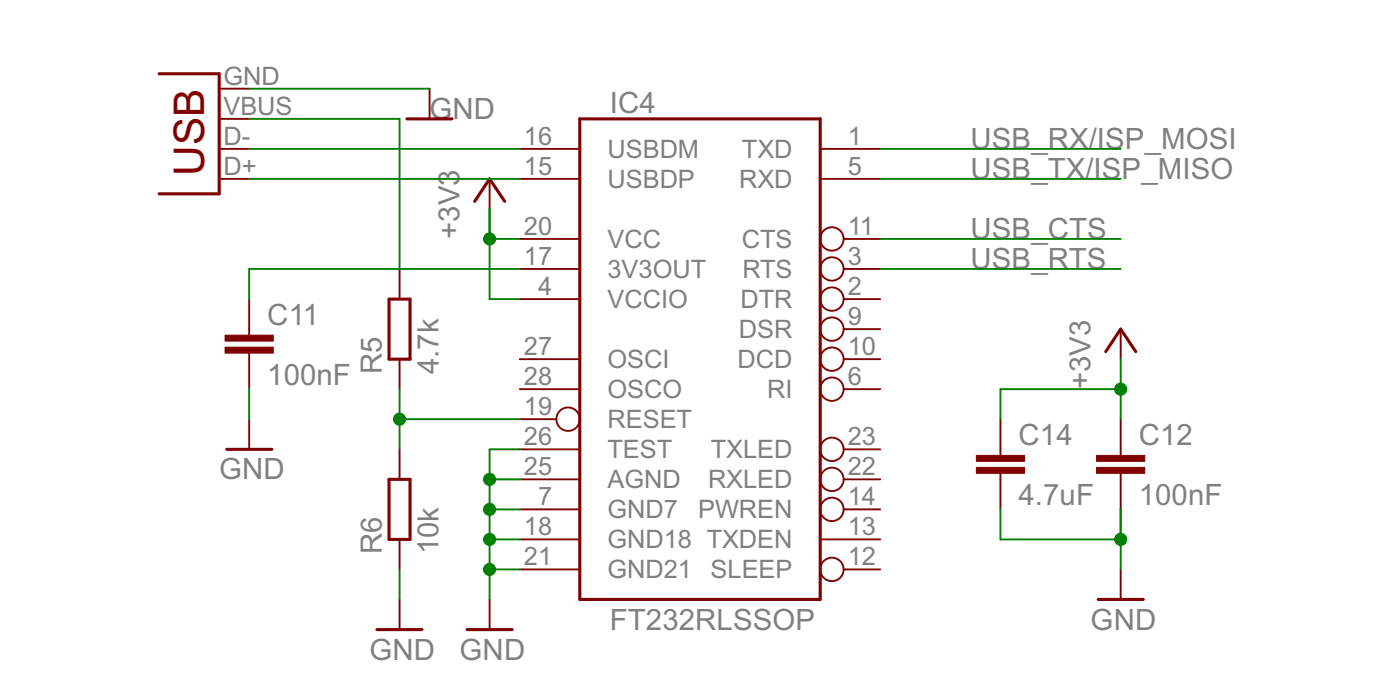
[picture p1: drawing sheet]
<svg xmlns="http://www.w3.org/2000/svg" width="220mm" height="110mm" viewBox="0 0 220 110" stroke-linecap="round" stroke-linejoin="round" font-family="sans-serif">
<g fill="#800000" stroke="#800000" stroke-width=".49">
<path d="M25 30.5h9.5z"/>
<path d="M34.5 11.6v18.9z"/>
<path d="M25 11.6h9.5z"/>
<path d="M91.2 18.7h37.8z"/>
<path d="M129 18.7v75.6z"/>
<path d="M91.2 94.3h37.8z"/>
<path d="M91.2 18.7v75.6z"/>
<path d="M73.4 99h7.1z"/>
<path d="M64.5 47v9.5z"/>
<path d="M61.2 47v9.5z"/>
<path d="M61.2 47h3.3z"/>
<path d="M61.2 56.5h3.3z"/>
<path d="M64.5 75.4v9.4z"/>
<path d="M61.2 75.4v9.4z"/>
<path d="M61.2 75.4h3.3z"/>
<path d="M61.2 84.8h3.3z"/>
<path d="M59.3 99h7.1z"/>
<path d="M64 18.7h7.1z"/>
<path d="M35.6 70.7h7.1z"/>
<path d="M172.7 94.3h7.1z"/>
<path d="M77 28.1l2.4 3.6z"/>
<path d="M77 28.1l-2.4 3.6z"/>
<path d="M176.2 51.8l2.4 3.5z"/>
<path d="M176.2 51.8l-2.3 3.5z"/>
</g>
<g fill="#800000" stroke="#800000" stroke-width=".3">
<path d="M34.5 28.1h4.7z"/>
<path d="M34.5 23.4h4.7z"/>
<path d="M34.5 18.7h4.7z"/>
<path d="M34.5 13.9h4.7z"/>
<path d="M81.7 65.9h5.8z"/>
<path d="M81.7 56.5h9.5z"/>
<path d="M81.7 61.2h9.5z"/>
<path d="M132.7 51.8h5.7z"/>
<path d="M132.7 56.5h5.7z"/>
<path d="M132.7 61.2h5.7z"/>
<path d="M81.7 42.3h9.5z"/>
<path d="M81.7 23.4h9.5z"/>
<path d="M81.7 28.1h9.5z"/>
<path d="M81.7 80.1h9.5z"/>
<path d="M81.7 84.8h9.5z"/>
<path d="M81.7 89.5h9.5z"/>
<path d="M129 23.4h9.4z"/>
<path d="M129 28.1h9.4z"/>
<path d="M81.7 47h9.5z"/>
<path d="M81.7 75.4h9.5z"/>
<path d="M81.7 70.7h9.5z"/>
<path d="M81.7 37.6h9.5z"/>
<path d="M132.7 70.7h5.7z"/>
<path d="M132.7 75.4h5.7z"/>
<path d="M132.7 42.3h5.7z"/>
<path d="M132.7 37.6h5.7z"/>
<path d="M132.7 47h5.7z"/>
<path d="M132.7 80.1h5.7z"/>
<path d="M129 84.8h9.4z"/>
<path d="M132.7 89.5h5.7z"/>
<path d="M77 94.3v4.7z"/>
<path d="M62.8 42.3v4.7z"/>
<path d="M62.8 56.5v4.7z"/>
<path d="M62.8 70.7v4.7z"/>
<path d="M62.8 84.8v4.7z"/>
<path d="M62.8 94.3v4.7z"/>
<path d="M67.5 13.9v4.8z"/>
<path d="M39.2 47v4.8z"/>
<path d="M39.2 56.5v4.7z"/>
<path d="M39.2 51.8v.9z"/>
<path d="M39.2 55.5v1z"/>
<path d="M39.2 65.9v4.8z"/>
<path d="M176.2 65.9v4.8z"/>
<path d="M176.2 75.4v4.7z"/>
<path d="M176.2 70.7v.9z"/>
<path d="M176.2 74.4v1z"/>
<path d="M157.3 65.9v4.8z"/>
<path d="M157.3 75.4v4.7z"/>
<path d="M157.3 70.7v.9z"/>
<path d="M157.3 74.4v1z"/>
<path d="M176.2 89.5v4.8z"/>
<path d="M77 28.1v4.8z"/>
<path d="M176.2 51.8v4.7z"/>
</g>
<g fill="none" stroke="#800000" stroke-width=".3">
<circle cx="130.8" cy="37.6" r="1.84"/>
<circle cx="130.8" cy="56.5" r="1.84"/>
<circle cx="130.8" cy="42.3" r="1.84"/>
<circle cx="130.8" cy="47" r="1.84"/>
<circle cx="130.8" cy="51.8" r="1.84"/>
<circle cx="89.3" cy="65.9" r="1.84"/>
<circle cx="130.8" cy="75.4" r="1.84"/>
<circle cx="130.8" cy="61.2" r="1.84"/>
<circle cx="130.8" cy="70.7" r="1.84"/>
<circle cx="130.8" cy="80.1" r="1.84"/>
<circle cx="130.8" cy="89.5" r="1.84"/>
</g>
<g fill="#800000" stroke="#800000" stroke-width=".16">
<path d="M35.4 54.6h7.6v.9h-7.6z"/>
<path d="M35.4 52.7h7.6v.9h-7.6z"/>
<path d="M172.4 73.5h7.6v.9h-7.6z"/>
<path d="M172.4 71.6h7.6v.9h-7.6z"/>
<path d="M153.5 73.5h7.6v.9h-7.6z"/>
<path d="M153.5 71.6h7.6v.9h-7.6z"/>
</g>
<g fill="#008000" stroke="#008000" stroke-width=".3">
<path d="M77 89.5h4.7z"/>
<path d="M77 89.5v4.8z"/>
<path d="M77 84.8h4.7z"/>
<path d="M77 84.8v4.7z"/>
<path d="M77 80.1h4.7z"/>
<path d="M77 80.1v4.7z"/>
<path d="M77 75.4h4.7z"/>
<path d="M77 75.4v4.7z"/>
<path d="M77 70.7h4.7z"/>
<path d="M77 70.7v4.7z"/>
<path d="M62.8 89.5v4.8z"/>
<path d="M39.2 13.9h28.3z"/>
<path d="M39.2 61.2v4.7z"/>
<path d="M157.3 80.1v4.7z"/>
<path d="M157.3 84.8h18.9z"/>
<path d="M176.2 84.8v4.7z"/>
<path d="M62.8 65.9h18.9z"/>
<path d="M62.8 61.2v4.7z"/>
<path d="M62.8 65.9v4.8z"/>
<path d="M39.2 28.1h42.5z"/>
<path d="M39.2 23.4h42.5z"/>
<path d="M62.8 18.7v23.6z"/>
<path d="M39.2 18.7h23.6z"/>
<path d="M39.2 42.3h42.5z"/>
<path d="M39.2 42.3v4.7z"/>
<path d="M77 37.6h4.7z"/>
<path d="M77 47h4.7z"/>
<path d="M77 37.6v9.4z"/>
<path d="M176.2 61.2v4.7z"/>
<path d="M157.3 61.2v4.7z"/>
<path d="M157.3 61.2h18.9z"/>
<path d="M176.2 56.5v4.7z"/>
<path d="M138.4 23.4h37.8z"/>
<path d="M138.4 28.1h37.8z"/>
<path d="M138.4 37.6h37.8z"/>
<path d="M138.4 42.3h37.8z"/>
</g>
<g fill="#008000" stroke="#008000" stroke-width=".16">
<circle cx="77" cy="89.5" r=".95"/>
<circle cx="77" cy="84.8" r=".95"/>
<circle cx="77" cy="80.1" r=".95"/>
<circle cx="77" cy="75.4" r=".95"/>
<circle cx="176.2" cy="84.8" r=".95"/>
<circle cx="62.8" cy="65.9" r=".95"/>
<circle cx="77" cy="37.6" r=".95"/>
<circle cx="176.2" cy="61.2" r=".95"/>
</g>
<g fill="#008000" stroke="#008000" stroke-width=".38">
<path d="M176.2 80.1v4.7z"/>
<path d="M77 32.9v4.7z"/>
</g>
<text font-size="7.5" fill="#800000" x="32.1" y="27.7" transform="rotate(-90 32.1 27.7)">USB</text>
<g font-size="5.2" fill="#808080">
<text x="95.9" y="17.7">IC4</text>
<text x="67.5" y="18.7">GND</text>
<text x="152.6" y="23.4">USB_RX/ISP_MOSI</text>
<text x="152.6" y="28.1">USB_TX/ISP_MISO</text>
<text x="72.3" y="37.6" transform="rotate(-90 72.3 37.6)">+3V3</text>
<text x="152.6" y="37.6">USB_CTS</text>
<text x="152.6" y="42.3">USB_RTS</text>
<text x="42" y="51">C11</text>
<text x="60" y="58.8" transform="rotate(-90 60 58.8)">R5</text>
<text x="69" y="58.8" transform="rotate(-90 69 58.8)">4.7k</text>
<text x="42" y="60.5">100nF</text>
<text x="171.5" y="61.2" transform="rotate(-90 171.5 61.2)">+3V3</text>
<text x="160.2" y="69.9">C14</text>
<text x="179.1" y="69.9">C12</text>
<text x="34.5" y="75.4">GND</text>
<text x="160.2" y="79.4">4.7uF</text>
<text x="179.1" y="79.4">100nF</text>
<text x="60" y="87.2" transform="rotate(-90 60 87.2)">R6</text>
<text x="69" y="87.2" transform="rotate(-90 69 87.2)">10k</text>
<text x="95.9" y="99">FT232RLSSOP</text>
<text x="171.5" y="99">GND</text>
<text x="58.1" y="103.7">GND</text>
<text x="72.3" y="103.7">GND</text>
</g>
<g font-size="4.5" fill="#808080">
<text x="35.1" y="13.3">GND</text>
<text x="35.1" y="22.7">D-</text>
<text x="35.1" y="18">VBUS</text>
<text x="82.4" y="22.7">16</text>
<text x="133.3" y="22.7">1</text>
<text x="35.1" y="27.5">D+</text>
<text x="82.4" y="27.5">15</text>
<text x="95.5" y="24.8">USBDM</text>
<text x="95.5" y="29.5">USBDP</text>
<text x="116.2" y="29.5">RXD</text>
<text x="116.7" y="24.8">TXD</text>
<text x="133.3" y="27.5">5</text>
<text x="82.4" y="41.6">17</text>
<text x="82.4" y="36.9">20</text>
<text x="95.5" y="39">VCC</text>
<text x="116.6" y="39">CTS</text>
<text x="133.3" y="41.6">3</text>
<text x="133.3" y="36.9">11</text>
<text x="84.6" y="46.4">4</text>
<text x="95.5" y="43.7">3V3OUT</text>
<text x="116.7" y="43.7">RTS</text>
<text x="133.3" y="46.4">2</text>
<text x="95.5" y="48.4">VCCIO</text>
<text x="116.2" y="53.2">DSR</text>
<text x="116.4" y="48.4">DTR</text>
<text x="133.3" y="51.1">9</text>
<text x="82.4" y="55.8">27</text>
<text x="95.5" y="57.9">OSCI</text>
<text x="116" y="57.9">DCD</text>
<text x="133.3" y="55.8">10</text>
<text x="82.4" y="65.3">19</text>
<text x="82.4" y="60.5">28</text>
<text x="95.5" y="62.6">OSCO</text>
<text x="120.6" y="62.6">RI</text>
<text x="133.3" y="60.5">6</text>
<text x="82.4" y="70">26</text>
<text x="95.5" y="67.3">RESET</text>
<text x="133.3" y="70">23</text>
<text x="82.4" y="74.7">25</text>
<text x="95.5" y="76.8">AGND</text>
<text x="95.5" y="72.1">TEST</text>
<text x="111.3" y="76.8">RXLED</text>
<text x="111.8" y="72.1">TXLED</text>
<text x="133.3" y="74.7">22</text>
<text x="84.6" y="79.4">7</text>
<text x="95.5" y="81.5">GND7</text>
<text x="109.8" y="81.5">PWREN</text>
<text x="133.3" y="79.4">14</text>
<text x="82.4" y="84.2">18</text>
<text x="82.4" y="88.9">21</text>
<text x="95.5" y="86.2">GND18 TXDEN</text>
<text x="133.3" y="84.2">13</text>
<text x="133.3" y="88.9">12</text>
<text x="95.5" y="91">GND21 SLEEP</text>
</g>
</svg>
